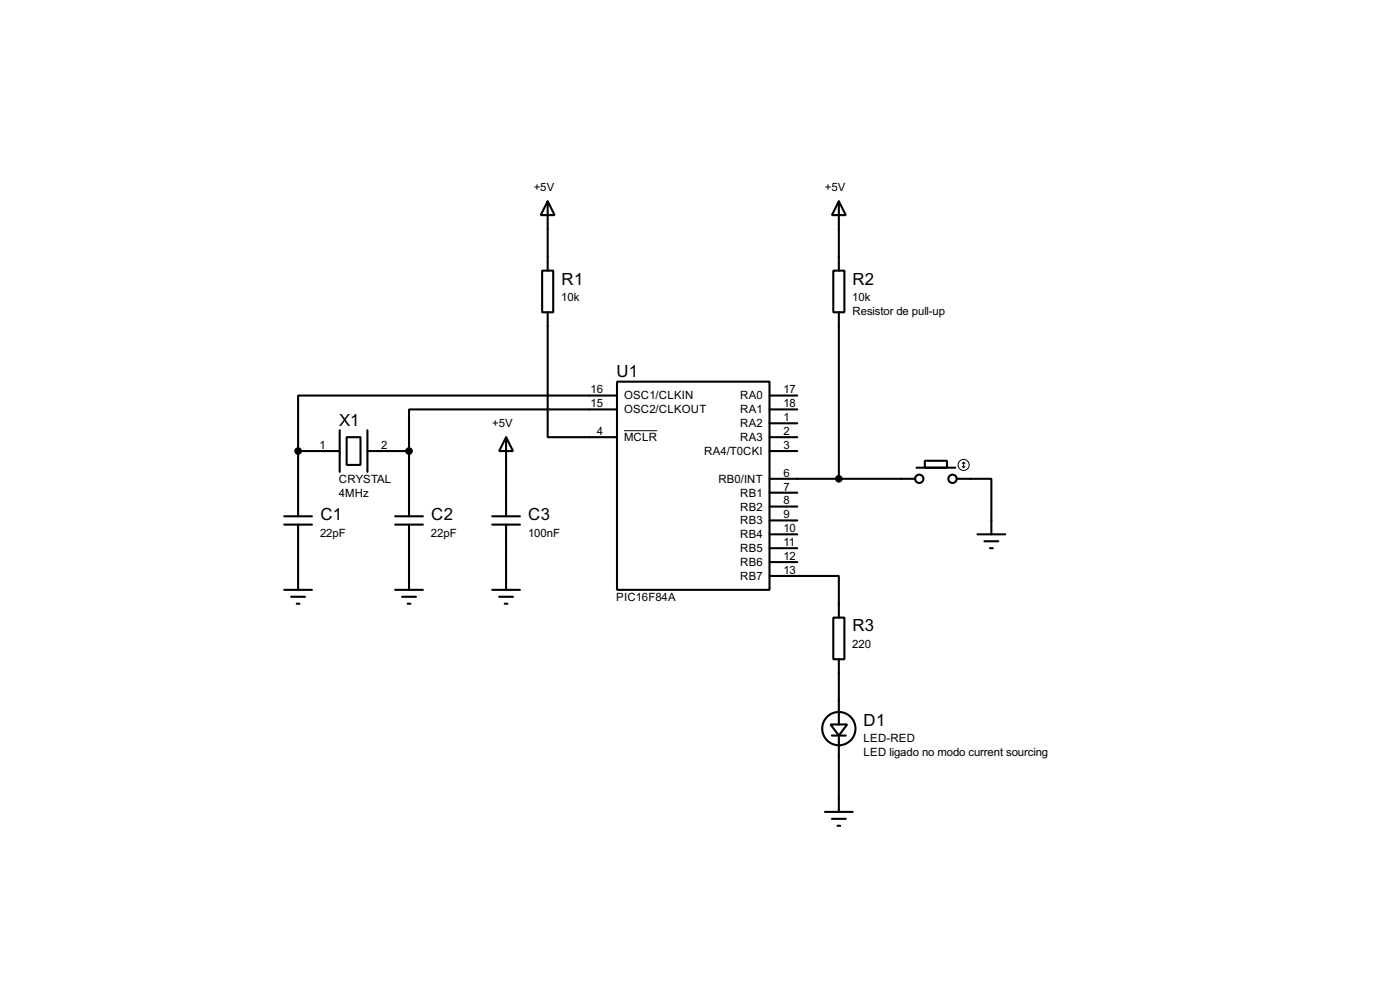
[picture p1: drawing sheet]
<svg xmlns="http://www.w3.org/2000/svg" width="256mm" height="180mm" viewBox="0 0 256 180" stroke-linecap="round" stroke-linejoin="round" font-family="sans-serif">
<g fill="none" stroke="#000" stroke-width=".38">
<path d="M100.3 36.8l1.3 2.6h-2.5zM100.3 36.8v12.7M153.7 36.8l1.2 2.6h-2.5zM153.7 36.8v12.7M99.3 49.5h2v7.6h-2zM100.3 57.1v22.9h12.7M152.7 49.5h2v7.6h-2zM153.7 57.1v30.5M62.2 78.7v7.7M67.3 78.7v7.7M113 69.8h28v38.1h-28zM113 74.9h-38.1v7.6"/>
<path d="M113 72.4h-58.4v10.1M141 72.4h5M141 74.9h5M141 77.5h5M52.1 94.5h5M52.1 96h5M54.6 82.5h7.6M54.6 82.5v12M54.6 96v11.9M63.5 80h2.5v5.1h-2.5zM67.3 82.5h7.6M72.4 94.5h5.1"/>
<path d="M72.4 96h5.1M74.9 82.5v12M74.9 96v11.9M90.2 94.5h5M90.2 96h5M92.7 80l1.3 2.5h-2.6zM92.7 80v14.5M92.7 96v11.9M141 82.5h5M141 87.6h26.6M141 90.2h5M141 92.7h5"/>
<path d="M141 95.2h5M141 97.8h5M141 80h5M167.9 85.6h7.1M169.4 84.3h4.1v1.3h-4.1zM175.3 87.6h6.3v10.2M179.1 97.8h5M180.3 99.1h2.6M52.1 107.9h5M53.3 109.2h2.6M54.4 110.5h.5M72.4 107.9h5.1"/>
<path d="M73.7 109.2h2.5M74.7 110.5h.5M90.2 107.9h5M91.4 109.2h2.6M92.5 110.5h.5M141 105.4h12.7v7.6M141 100.3h5M141 102.9h5M152.7 113h2v7.6h-2zM181.4 100.3h.5M152.1 132.6h3.1l-1.5 2zM152.4 134.6h2.5"/>
<path d="M153.7 120.6v12M153.7 134.6v14M151.1 148.6h5.1M152.4 149.9h2.5M153.4 151.1h.5"/>
<circle cx="168.4" cy="87.6" r=".76"/>
<circle cx="174.5" cy="87.6" r=".76"/>
<circle cx="153.7" cy="133.4" r="3"/>
</g>
<g fill="none" stroke="#000" stroke-width=".18">
<path d="M114.3 78.8h6.1M176.3 85.3l.2 .3M176.5 84.6v1M176.5 84.6l-.2 .2M176.5 84.6l.3 .2M176.8 85.3l-.3 .3"/>
<circle cx="176.5" cy="85.1" r="1.02"/>
</g>
<g fill="#000" stroke="#000" stroke-width=".38">
<circle cx="54.6" cy="82.5" r=".51"/>
<circle cx="74.9" cy="82.5" r=".51"/>
<circle cx="153.7" cy="87.6" r=".51"/>
</g>
<g font-size="3.4">
<text x="102.9" y="52.1">R1</text>
<text x="156.2" y="52.1">R2</text>
<text x="112.9" y="69">U1</text>
<text x="62.1" y="77.9">X1</text>
<text x="58.7" y="95.2">C1</text>
<text x="79" y="95.2">C2</text>
<text x="96.8" y="95.2">C3</text>
<text x="156.2" y="115.6">R3</text>
<text x="158.2" y="132.8">D1</text>
</g>
<g font-size="2.3">
<text x="97.8" y="35">+5V</text>
<text x="151.1" y="35">+5V</text>
<text x="102.8" y="55.1">10k</text>
<text x="156.1" y="55.1">10k</text>
<text x="156.2" y="57.6">Resistor de pull-up</text>
<text x="108.2" y="72">16</text>
<text x="108.2" y="74.5">15</text>
<text x="114.3" y="73.1">OSC1/CLKIN</text>
<text x="114.3" y="75.6">OSC2/CLKOUT</text>
<text x="135.6" y="73.1">RA0</text>
<text x="135.6" y="75.6">RA1</text>
<text x="143.5" y="72">17</text>
<text x="143.5" y="74.5">18</text>
<text x="143.5" y="77.1">1</text>
<text x="58.5" y="82.2">1</text>
<text x="69.8" y="82.2">2</text>
<text x="90.2" y="78.2">+5V</text>
<text x="109.3" y="79.6">4</text>
<text x="114.3" y="80.7">MCLR</text>
<text x="129" y="83.3">RA4/T0CKI</text>
<text x="135.6" y="78.2">RA2</text>
<text x="135.6" y="80.7">RA3</text>
<text x="143.5" y="79.6">2</text>
<text x="143.5" y="82.2">3</text>
<text x="62.1" y="88.5">CRYSTAL</text>
<text x="131.6" y="88.3">RB0/INT</text>
<text x="143.5" y="87.2">6</text>
<text x="143.5" y="89.8">7</text>
<text x="62.1" y="91">4MHz</text>
<text x="135.6" y="90.9">RB1</text>
<text x="135.6" y="93.4">RB2</text>
<text x="135.6" y="96">RB3</text>
<text x="143.5" y="92.3">8</text>
<text x="143.5" y="94.9">9</text>
<text x="58.6" y="98.2">22pF</text>
<text x="79" y="98.2">22pF</text>
<text x="96.7" y="98.2">100nF</text>
<text x="135.6" y="98.5">RB4</text>
<text x="135.6" y="101">RB5</text>
<text x="143.5" y="97.4">10</text>
<text x="143.5" y="99.9">11</text>
<text x="135.6" y="103.6">RB6</text>
<text x="135.6" y="106.1">RB7</text>
<text x="143.5" y="102.5">12</text>
<text x="143.5" y="105">13</text>
<text x="112.9" y="110">PIC16F84A</text>
<text x="156.1" y="118.5">220</text>
<text x="158.2" y="135.8">LED-RED</text>
<text x="158.2" y="138.3">LED ligado no modo current sourcing</text>
</g>
</svg>
